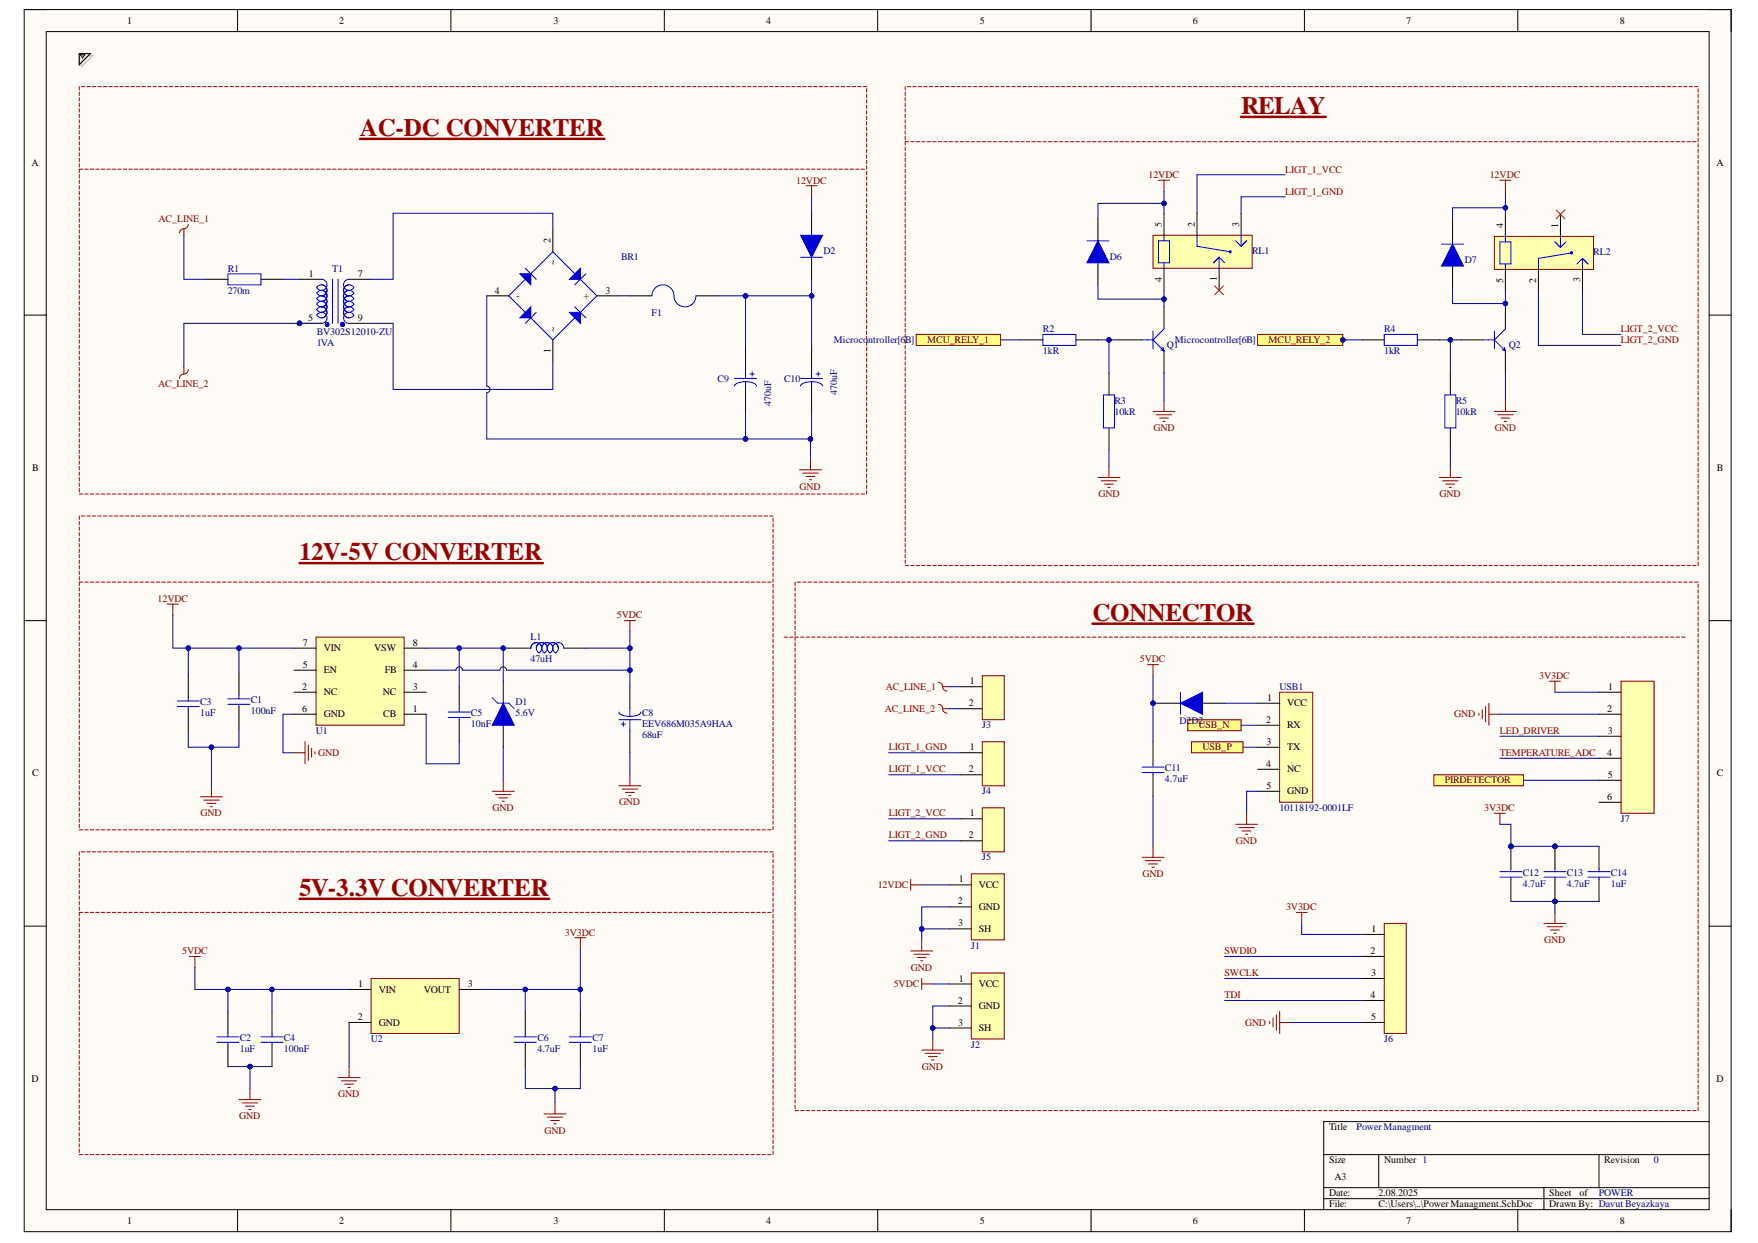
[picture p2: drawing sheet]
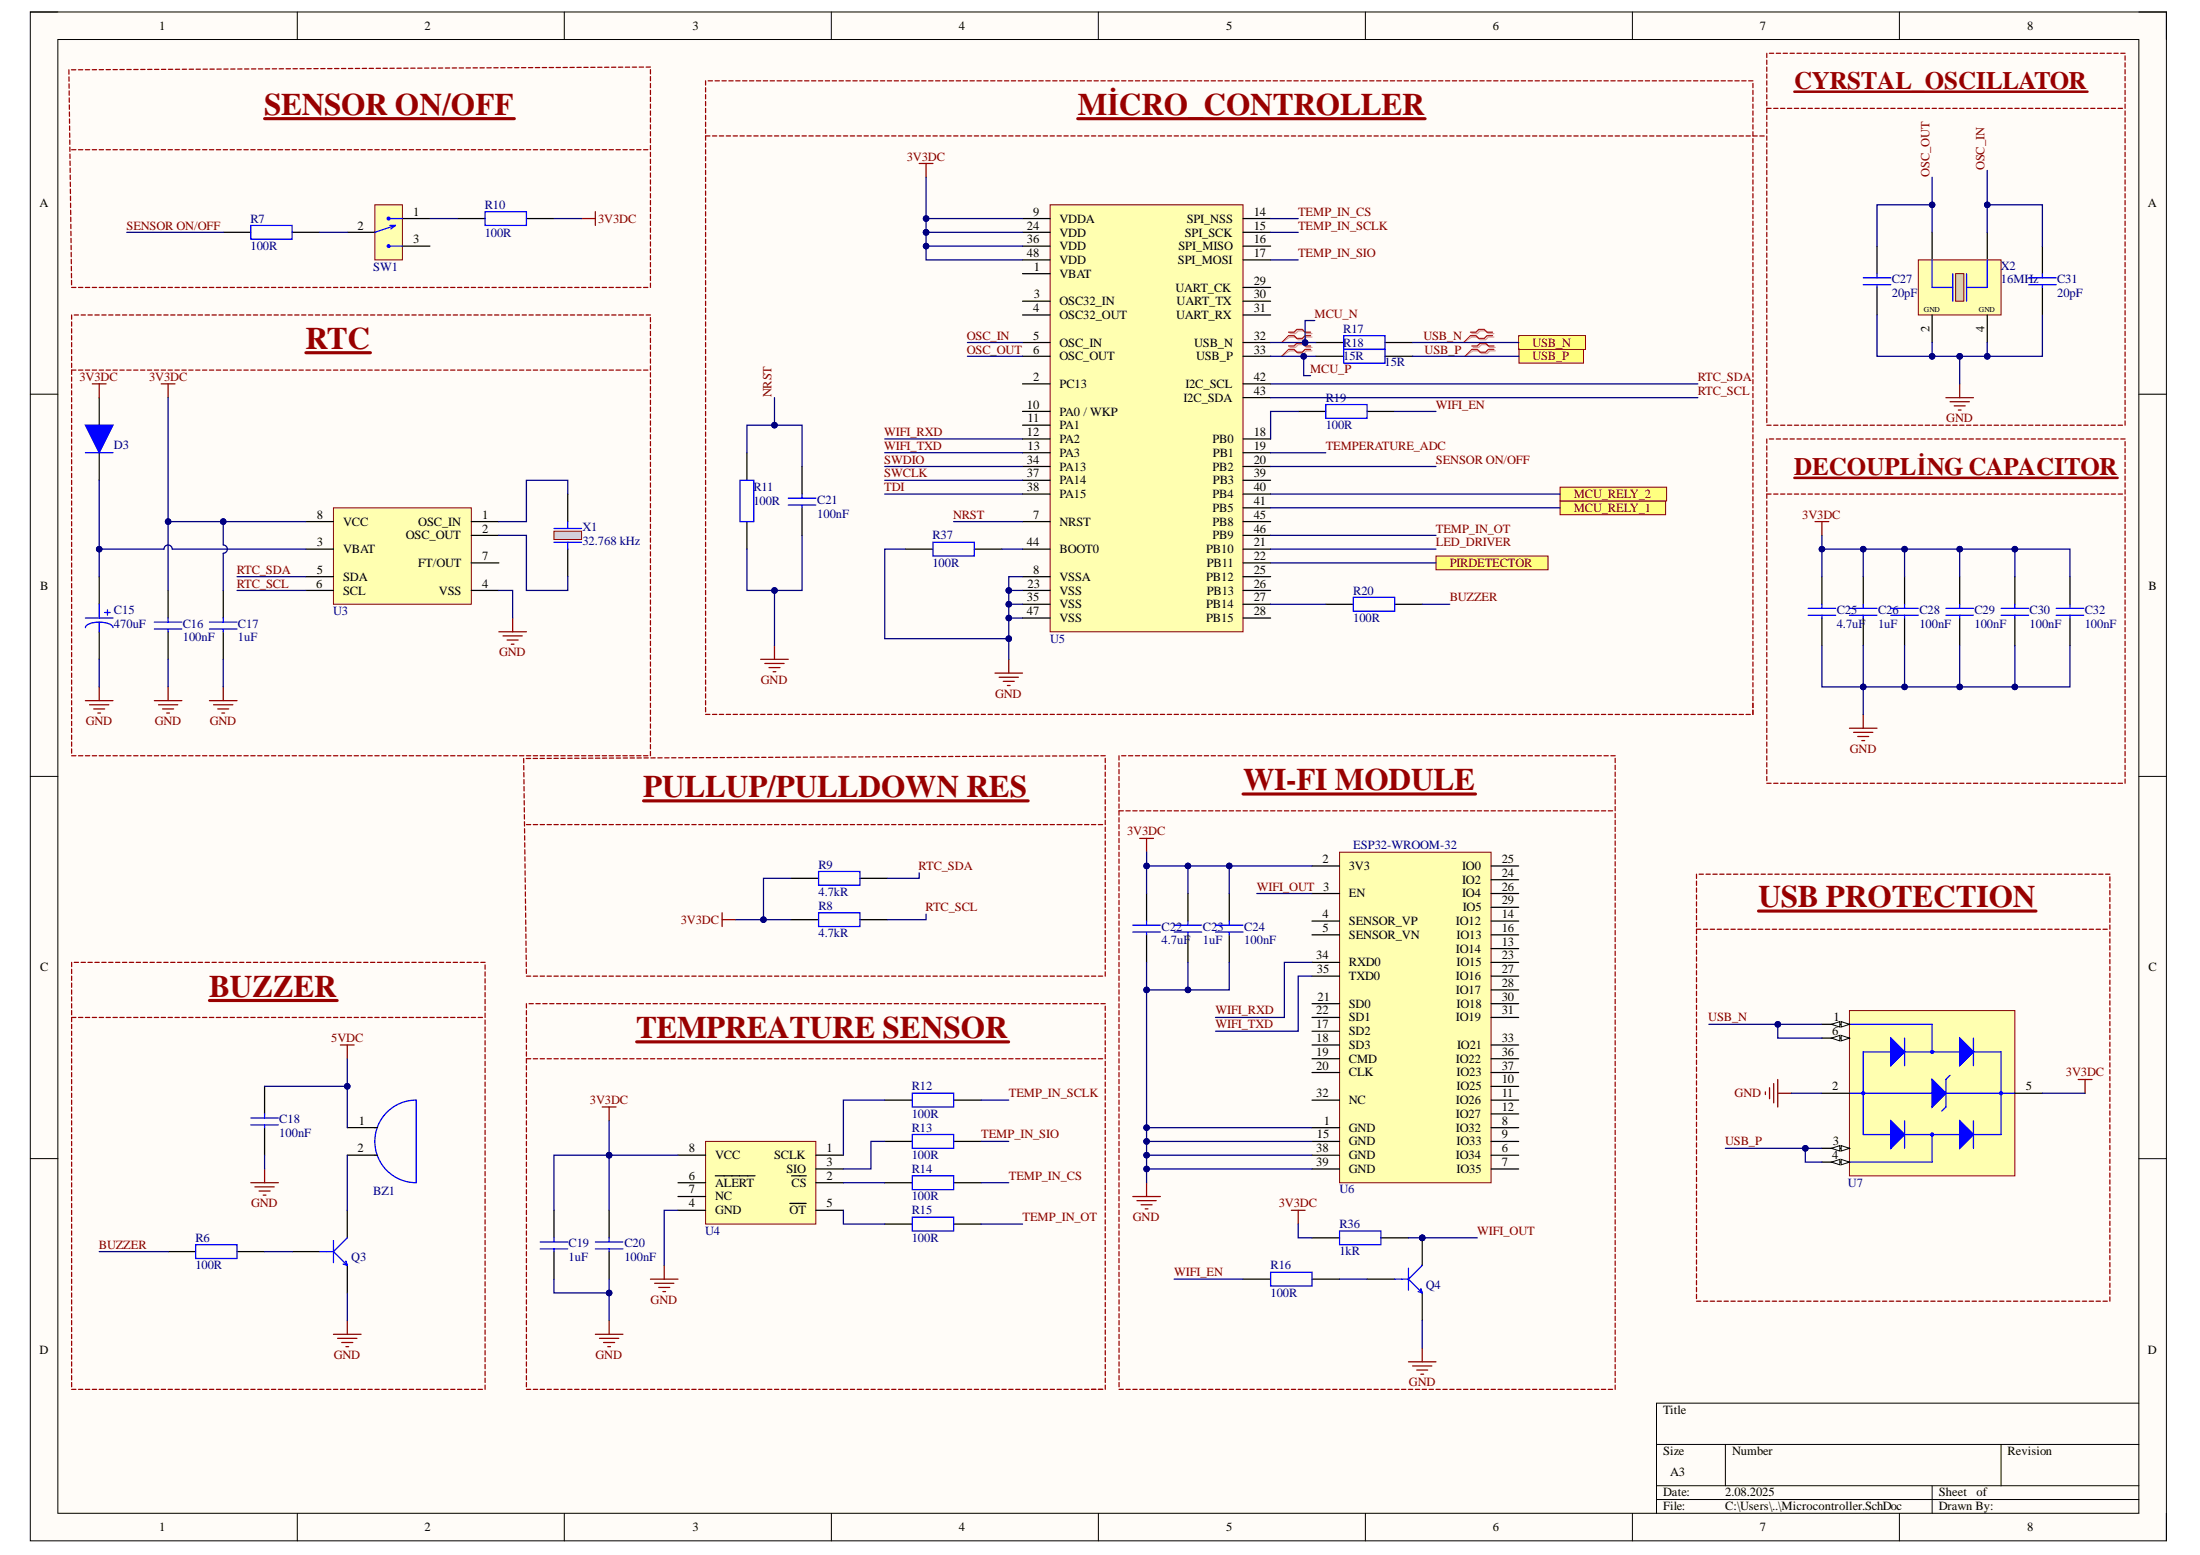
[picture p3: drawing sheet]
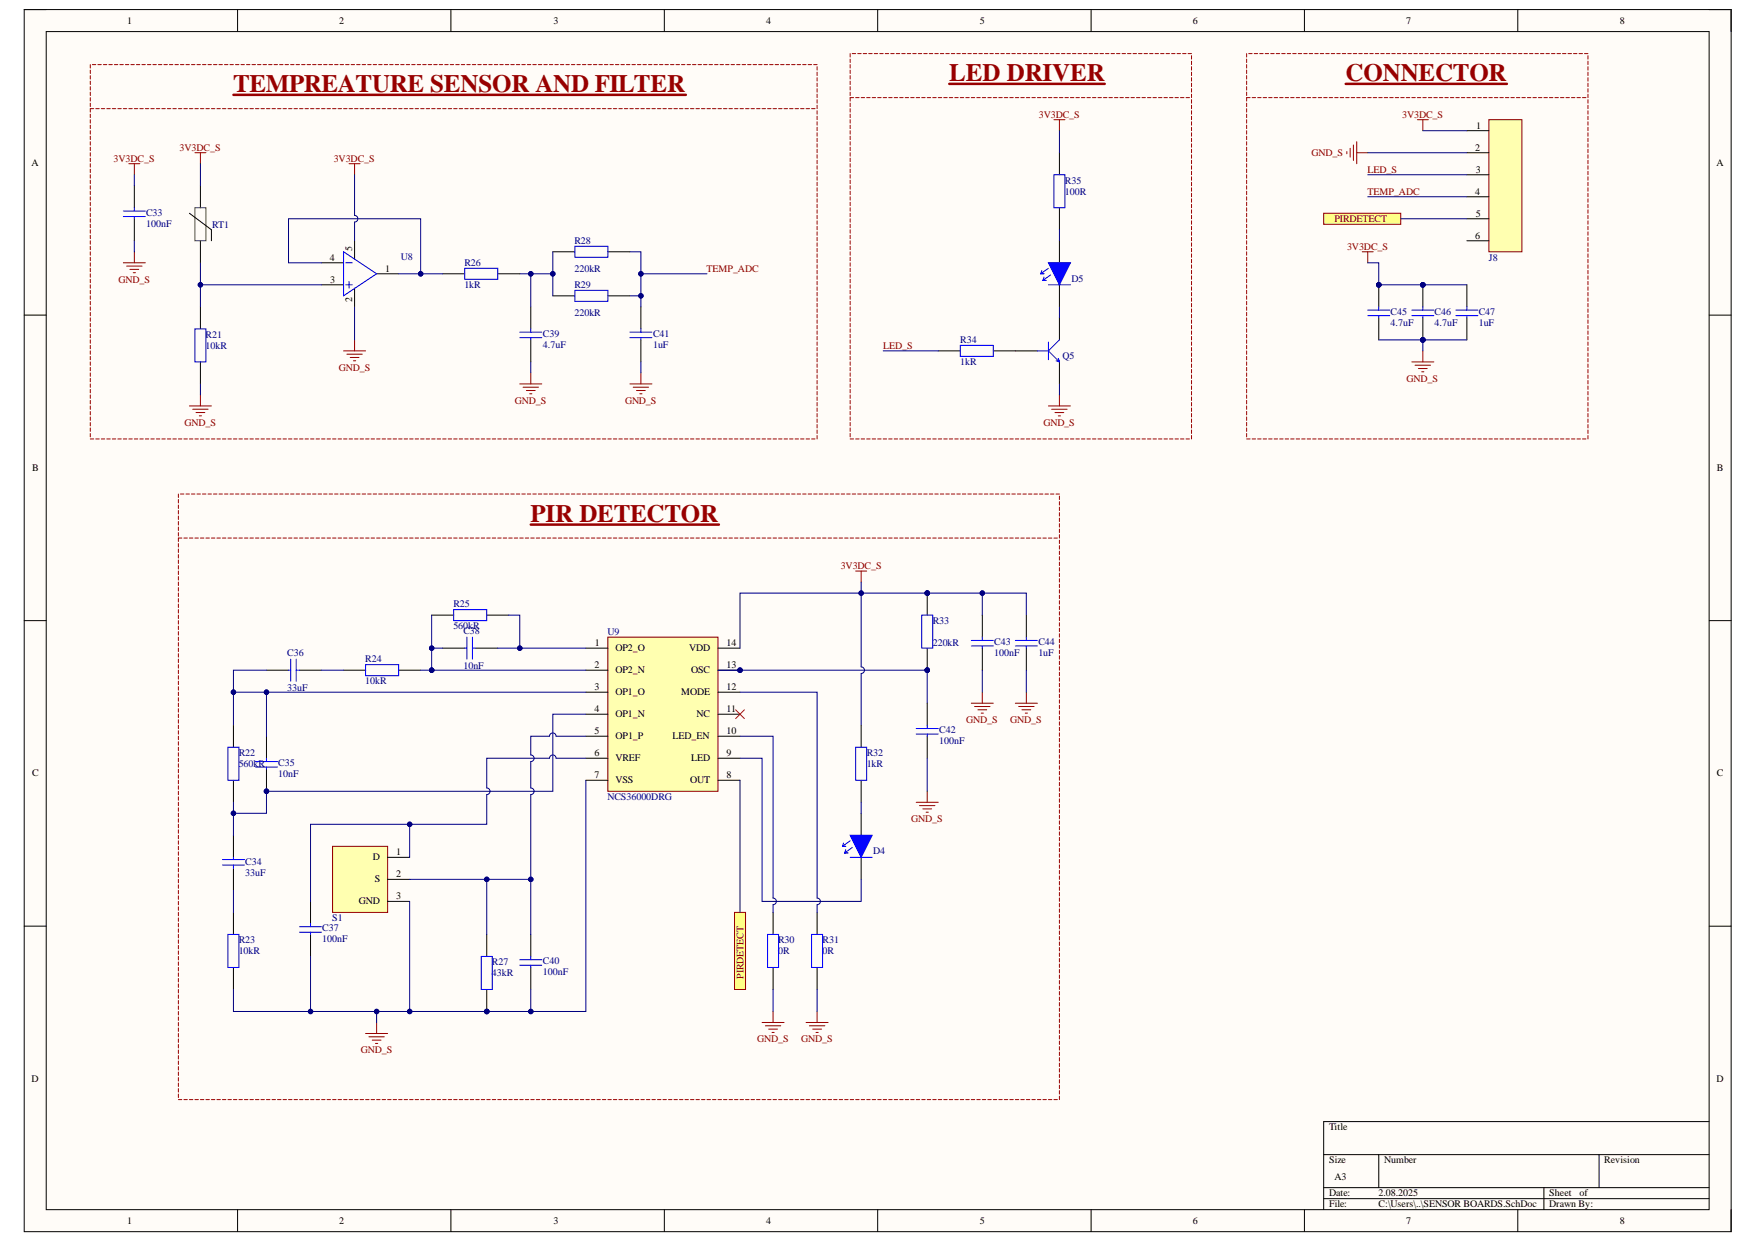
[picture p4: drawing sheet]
# Altium project Davut_beyazkaya_xbowtie.PrjPcb
4 sheets, 127 parts. Net scope: global (net labels, ports and power ports of the same name join across sheets).
Board file: xbowtie_PCB.PcbDoc
Sheets:
  BLOCK_DIAGRAM.SchDoc
  Power Managment.SchDoc
  Microcontroller.SchDoc
  SENSOR BOARDS.SchDoc

## Sheet BLOCK_DIAGRAM.SchDoc
size A3; SheetNumber: 1; SheetTotal: 5

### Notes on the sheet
- 220VAC to 12VDC
- BUZZER
- RELAY
- AC-DC CONVERTER
- PWM
- I/O
- 12V & 5V DC OUTPUT
- DC-DC CONVERTER
- 12VDC to 5VDC-3,3VDC
- USB/UART
- MCU
- USB
- SPI
- SENSOR ON/OFF
- TEMPERATURE SENSOR
- i2C
- UART
- PROGRAMMING CONNECTOR
- RTC
- Wi-Fi MODULE
- ADC
- PYROELECTRIC SENSOR
- (PIR)
- LED DRIVER CIRCUIT
- HABERLEŞME PROTOKOLLERİ
  SENKRON VE ASENKRON
  UART
  USART
  i2C
  SPI
- KOMPONENTLER:
  +RTC: M41T00
  +WIFI MODULE: ESP32-WROOM-32E (4MB)
  +PYRO SENSOR: LHI 878/3902
  TEMPERATURE OUTSIDE: +TFPT1206L1002FM
  TEMPERATURE INSIDE: MAX6662MSA+
  +MCU: STM32F103C6T6A
  +RELAY: ALQ112
  +BUZZER: CMI-9605IC-0580T
  +SENSOR ON/OFF: EG1215AA
  +AC-DC CONVERTER:
  +Trafo: BV302S12010-ZU
  +Bridge Diodes: DB105STR
  +DC-DC CONVERTER:
  +5VDC:LM2675MX-12/NOPB
  +3.3VDC:AP7361-33E-13
  +LED DRIVER MOSFET: SSM3K357R,LF
- Resistors: RC0603FR-0710KL
  Capacitor: C0603C104K4RACTU
  ALA7DA471CF450
  PCR1E471MCL1GS
- KOMPONENT TEDARİK SİTELERİ
  Digi-Key
  Mouser
  Farnell
  RS Component
  LCSC

## Sheet Power Managment.SchDoc
size A3; SheetNumber: 2; SheetTotal: 4

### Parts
BR1  DB105STR  [DB105STR]  (value not drawn)
C1  Capacitance: 100nF  [CAP_0805]  (hidden comment: CL21B104KBCNNNC)
C2  Capacitance: 1uF  [CAP_0805]  (hidden comment: CL21B105KBFNNNE)
C3  Capacitance: 1uF  [CAP_0805]  (hidden comment: CL21B105KBFNNNE)
C4  Capacitance: 100nF  [CAP_0603]  (hidden comment: C0603C104K5RACTU)
C5  Capacitance: 10nF  [CAP_0603]  (hidden comment: 0603B103K160CT)
C6  Capacitance: 4.7uF  [CAP_0805]  (hidden comment: CL21A475KAQNNNE)
C7  Capacitance: 1uF  [CAP_0805]  (hidden comment: CL21B105KBFNNNE)
C8  EEV686M035A9HAA  Capacitance: 68uF  [CAP_EEVseries]
C9  Capacitance: 470uF  [CAP_RADIAL_D10_P5]  (hidden comment: ESH477M050AH4AA)
C10  Capacitance: 470uF  [CAP_RADIAL_D10_P5]  (hidden comment: ESH477M050AH4AA)
C11  Capacitance: 4.7uF  [CAP_0805]  (hidden comment: CL21A475KAQNNNE)
C12  Capacitance: 4.7uF  [CAP_0805]  (hidden comment: CL21A475KAQNNNE)
C13  Capacitance: 4.7uF  [CAP_0805]  (hidden comment: CL21A475KAQNNNE)
C14  Capacitance: 1uF  [CAP_0805]  (hidden comment: CL21B105KBFNNNE)
D1  Working Voltage: 5.6V  [SMB]  (hidden comment: 1SMB5919BT3G)
D2  1N4148WS  [SOD323F]  (value not drawn)
D2D2  1N4148WS  [SOD323F]  (value not drawn)
D6  1N4148WS  [SOD323F]  (value not drawn)
D7  1N4148WS  [SOD323F]  (value not drawn)
F1  3413.0216.22  [3413.0216.22]  (value not drawn)
J1  PJ-037AH-SMT-TR  [JACK]  (value not drawn)
J2  PJ-037AH-SMT-TR  [JACK]  (value not drawn)
J3  TBP01R1-508-02BE  [TBP01R1-508]  (value not drawn)
J4  TBP01R1-508-02BE  [TBP01R1-508]  (value not drawn)
J5  TBP01R1-508-02BE  [TBP01R1-508]  (value not drawn)
J6  SMH-105-02-L-S  [PINHEADER1X5_RA]  (value not drawn)
J7  64800611622  [64800611622]  (value not drawn)
L1  Inductance: 47uH  [IND_1212]  (hidden comment: 78438335470)
Q1  MMBT3904-7-F  [SOT-23F]  (value not drawn)
Q2  MMBT3904-7-F  [SOT-23F]  (value not drawn)
R1  Resistance: 270m  [RES_AXIAL_W]  (hidden comment: 5WD27)
R2  Resistance: 1kR  [RES_0603]  (hidden comment: RC0603FR-0710KL)
R3  Resistance: 10kR  [RES_0603]  (hidden comment: RC0603FR-0710KL)
R4  Resistance: 1kR  [RES_0603]  (hidden comment: RC0603FR-0710KL)
R5  Resistance: 10kR  [RES_0603]  (hidden comment: RC0603FR-0710KL)
RL1  ALQ112  [ALQ112]  (value not drawn)
RL2  ALQ112  [ALQ112]  (value not drawn)
T1  BV302S12010-ZU  Rated Power: 1VA  [BV302S]
U1  LM2675MX-12/NOPB  [SOIC8]  (value not drawn)
U2  AP7361-33E-13  [SOT223]  (value not drawn)
USB1  10118192-0001LF  [MICRO_B_USB]

### Blocks framed on the sheet
AC-DC CONVERTER: BR1 C9 C10 D2 F1 R1 T1
RELAY: D6 D7 Q1 Q2 R2-R5 RL1 RL2
12V-5V CONVERTER: C1 C3 C5 C8 D1 L1 U1
CONNECTOR: C11-C14 D2D2 J1-J7 USB1
5V-3.3V CONVERTER: C2 C4 C6 C7 U2

### Ports
MCU_RELY_1 (see Microcontroller[6B]), MCU_RELY_2 (see Microcontroller[6B]), PIRDETECTOR (see Microcontroller[6B]), USB_N (see Microcontroller[6A]), USB_P (see Microcontroller[6A])

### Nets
3V3DC: C6.2 C7.2 C12.2 C13.2 C14.2 J6.1 J7.1 U2.3(VOUT)
5VDC: C2.2 C4.2 C8.2 C11.2 D2D2.1 J2.1(VCC) L1.2 U1.4(FB) U2.1(VIN)
12VDC: C1.2 C3.2 D2.2 D6.1 D7.1 J1.1(VCC) RL1.5 RL2.4 U1.7(VIN)
AC_LINE_1: J3.1 R1.1
AC_LINE_2: J3.2 T1.5
GND: BR1.4(-) C1.1 C2.1 C3.1 C4.1 C6.1 C7.1 C8.1 C9.2 C10.2 C11.1 C12.1 C13.1 C14.1 D1.A J1.2(GND) J1.3(SH) J2.2(GND) J2.3(SH) J6.5 J7.2 Q1.2(E) Q2.2(E) R3.1 R5.1 U1.6(GND) U2.2(GND) USB1.5(GND)
LED_DRIVER: J7.3
LIGT_1_GND: J4.1 RL1.3
LIGT_1_VCC: J4.2 RL1.2
LIGT_2_GND: J5.2 RL2.2
LIGT_2_VCC: J5.1 RL2.3
SWCLK: J6.3
SWDIO: J6.2
TDI: J6.4
TEMPERATURE_ADC: J7.4
USB_N: USB1.2(RX) ; port USB_N
USB_P: USB1.3(TX) ; port USB_P
NetBR1_1: BR1.1 T1.9
NetBR1_2: BR1.2 T1.7
NetBR1_3: BR1.3(+) F1.1
NetC5_1: C5.1 U1.1(CB)
NetC5_2: C5.2 D1.C L1.1 U1.8(VSW)
NetC9_1: C9.1 C10.1 D2.1 F1.2
NetD2D2_2: D2D2.2 USB1.1(VCC)
NetD6_2: D6.2 Q1.3(C) RL1.4
NetD7_2: D7.2 Q2.3(C) RL2.5
NetJ7_5: J7.5 ; port PIRDETECTOR
NetQ1_1: Q1.1(B) R2.2 R3.2
NetQ2_1: Q2.1(B) R4.2 R5.2
NetR1_2: R1.2 T1.1
NetR2_1: R2.1 ; port MCU_RELY_1
NetR4_1: R4.1 ; port MCU_RELY_2

Not connected (* = marked no-connect by the designer): J7 6; RL1 1*; RL2 1*; U1 2(NC) 3(NC) 5(EN); USB1 4(NC)

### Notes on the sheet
- AC LİNE :230 VAC 50 Hz
- Power Managment
- 1
- POWER
- 0
- Davut Beyazkaya

## Sheet Microcontroller.SchDoc
size A3; SheetNumber: 4; SheetTotal: 5

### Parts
BZ1  CMI-9605IC-0580T  [CMI-9605IC]  (value not drawn)
C15  Capacitance: 470uF  [CAP_RADIAL_D10_P5]  (hidden comment: ESH477M050AH4AA)
C16  Capacitance: 100nF  [CAP_0603]  (hidden comment: C0603C104K5RACTU)
C17  Capacitance: 1uF  [CAP_0805]  (hidden comment: CL21B105KBFNNNE)
C18  Capacitance: 100nF  [CAP_0603]  (hidden comment: C0603C104K5RACTU)
C19  Capacitance: 1uF  [CAP_0805]  (hidden comment: CL21B105KBFNNNE)
C20  Capacitance: 100nF  [CAP_0603]  (hidden comment: C0603C104K5RACTU)
C21  Capacitance: 100nF  [CAP_0603]  (hidden comment: C0603C104K5RACTU)
C22  Capacitance: 4.7uF  [CAP_0805]  (hidden comment: CL21A475KAQNNNE)
C23  Capacitance: 1uF  [CAP_0805]  (hidden comment: CL21B105KBFNNNE)
C24  Capacitance: 100nF  [CAP_0603]  (hidden comment: C0603C104K5RACTU)
C25  Capacitance: 4.7uF  [CAP_0805]  (hidden comment: CL21A475KAQNNNE)
C26  Capacitance: 1uF  [CAP_0805]  (hidden comment: CL21B105KBFNNNE)
C27  Capacitance: 20pF  [CAP_0603]  (hidden comment: CL10C200JB8NNNC)
C28  Capacitance: 100nF  [CAP_0603]  (hidden comment: C0603C104K5RACTU)
C29  Capacitance: 100nF  [CAP_0603]  (hidden comment: C0603C104K5RACTU)
C30  Capacitance: 100nF  [CAP_0603]  (hidden comment: C0603C104K5RACTU)
C31  Capacitance: 20pF  [CAP_0603]  (hidden comment: CL10C200JB8NNNC)
C32  Capacitance: 100nF  [CAP_0603]  (hidden comment: C0603C104K5RACTU)
D3  1N4148WS  [SOD323F]  (value not drawn)
Q3  MMBT3904-7-F  [SOT-23F]  (value not drawn)
Q4  MMBT3904-7-F  [SOT-23F]  (value not drawn)
R6  Resistance: 100R  [RES_0603]  (hidden comment: RC0603JR-07100RL)
R7  Resistance: 100R  [RES_0603]  (hidden comment: RC0603JR-07100RL)
R8  Resistance: 4.7kR  [RES_0603]  (hidden comment: RC0603JR-074K7L)
R9  Resistance: 4.7kR  [RES_0603]  (hidden comment: RC0603JR-074K7L)
R10  Resistance: 100R  [RES_0603]  (hidden comment: RC0603JR-07100RL)
R11  Resistance: 100R  [RES_0603]  (hidden comment: RC0603JR-07100RL)
R12  Resistance: 100R  [RES_0603]  (hidden comment: RC0603JR-07100RL)
R13  Resistance: 100R  [RES_0603]  (hidden comment: RC0603JR-07100RL)
R14  Resistance: 100R  [RES_0603]  (hidden comment: RC0603JR-07100RL)
R15  Resistance: 100R  [RES_0603]  (hidden comment: RC0603JR-07100RL)
R16  Resistance: 100R  [RES_0603]  (hidden comment: RC0603JR-07100RL)
R17  Resistance: 15R  [RES_0603]  (hidden comment: RC0603JR-0715RL)
R18  Resistance: 15R  [RES_0603]  (hidden comment: RC0603JR-0715RL)
R19  Resistance: 100R  [RES_0603]  (hidden comment: RC0603JR-07100RL)
R20  Resistance: 100R  [RES_0603]  (hidden comment: RC0603JR-07100RL)
R36  Resistance: 1kR  [RES_0603]  (hidden comment: RC0603FR-0710KL)
R37  Resistance: 100R  [RES_0603]  (hidden comment: RC0603JR-07100RL)
SW1  EG1215AA  [EG1215AA]  (value not drawn)
U3  M41T00M6F  [SOIC8]  (value not drawn)
U4  MAX6662  [SOIC8]  (value not drawn)
U5  STM32F103C6T6A  [LQFP-48]  (value not drawn)
U6  ESP32-WROOM-32  [ESP32-32]
U7  USBLC6-2SC6  [SOT23-6L]  (value not drawn)
X1  Operating Frequency: 32.768 kHz  [ABS05]  (hidden comment: ABS05-32.768KHZ-T)
X2  Frequency: 16MHz  [ECS]  (hidden comment: ECS-160-20-30B-TR)

### Blocks framed on the sheet
SENSOR ON/OFF: R7 R10 SW1
CYRSTAL_OSCILLATOR: C27 C31 X2
RTC: C15-C17 D3 U3 X1
DECOUPLİNG CAPACITOR: C25 C26 C28-C30 C32
PULLUP/PULLDOWN RES: R8 R9
WI-FI MODULE: C22-C24 Q4 R16 R36 U6
USB PROTECTION: U7
BUZZER: BZ1 C18 Q3 R6

### Ports
MCU_RELY_1 (see Power Managment[5B]), MCU_RELY_2 (see Power Managment[6B]), PIRDETECTOR (see Power Managment[7C]), USB_N (see Power Managment[6C]), USB_P (see Power Managment[6C])

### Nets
3V3DC: C16.2 C17.2 C19.2 C20.2 C22.2 C23.2 C24.2 C25.2 C26.2 C28.2 C29.2 C30.2 C32.2 D3.2 R8.2 R9.2 R10.2 R36.1 U3.8(VCC) U4.8(VCC) U5.9(VDDA) U5.24(VDD) U5.36(VDD) U5.48(VDD) U6.2(3V3) U7.5(VBUS)
5VDC: BZ1.1 C18.2
GND: C15.2 C16.1 C17.1 C18.1 C19.1 C20.1 C21.1 C22.1 C23.1 C24.1 C25.1 C26.1 C27.1 C28.1 C29.1 C30.1 C31.1 C32.1 Q3.2(E) Q4.2(E) R11.1 R37.1 U3.4(VSS) U4.4(GND) U5.8(VSSA) U5.23(VSS) U5.35(VSS) U5.47(VSS) U6.1(GND) U6.15(GND) U6.38(GND) U6.39(GND) U7.2(GND) X2.2(GND) X2.4(GND)
BUZZER: R6.1 R20.2
LED_DRIVER: U5.21(PB10)
MCU_N: R17.1 U5.32(USB_N)
MCU_P: R18.1 U5.33(USB_P)
NRST: C21.2 R11.2 U5.7(NRST)
OSC_IN: C31.2 U5.5(OSC_IN) X2.3
OSC_OUT: C27.2 U5.6(OSC_OUT) X2.1
RTC_SCL: R8.1 U3.6(SCL) U5.43(I2C_SDA)
RTC_SDA: R9.1 U3.5(SDA) U5.42(I2C_SCL)
SENSOR ON/OFF: R7.1 U5.20(PB2)
SWCLK: U5.37(PA14)
SWDIO: U5.34(PA13)
TDI: U5.38(PA15)
TEMP_IN_CS: R14.2 U5.14(SPI_NSS)
TEMP_IN_OT: R15.2 U5.46(PB9)
TEMP_IN_SCLK: R12.2 U5.15(SPI_SCK)
TEMP_IN_SIO: R13.2 U5.17(SPI_MOSI)
TEMPERATURE_ADC: U5.19(PB1)
USB_N: R17.2 U7.1(I/O1) U7.6(I/O1) ; port USB_N
USB_P: R18.2 U7.3(I/O2) U7.4(I/O2) ; port USB_P
WIFI_EN: R16.1 R19.2
WIFI_OUT: Q4.3(C) R36.2 U6.3(EN)
WIFI_RXD: U5.12(PA2) U6.34(RXD0)
WIFI_TXD: U5.13(PA3) U6.35(TXD0)
NetBZ1_2: BZ1.2 Q3.3(C)
NetC15_1: C15.1 D3.1 U3.3(VBAT)
NetJ7_5: U5.22(PB11) ; port PIRDETECTOR
NetQ3_1: Q3.1(B) R6.2
NetQ4_1: Q4.1(B) R16.2
NetR2_1: U5.41(PB5) ; port MCU_RELY_1
NetR4_1: U5.40(PB4) ; port MCU_RELY_2
NetR7_2: R7.2 SW1.2
NetR10_1: R10.1 SW1.1
NetR12_1: R12.1 U4.1(SCLK)
NetR13_1: R13.1 U4.3(SIO)
NetR14_1: R14.1 U4.2(~{CS})
NetR15_1: R15.1 U4.5(~{OT})
NetR19_1: R19.1 U5.18(PB0)
NetR20_1: R20.1 U5.27(PB14)
NetR37_2: R37.2 U5.44(BOOT0)
NetU3_1: U3.1(OSC_IN) X1.2
NetU3_2: U3.2(OSC_OUT) X1.1

Not connected (* = marked no-connect by the designer): SW1 3; U3 7(FT/OUT); U4 6(~{ALERT}) 7(NC); U5 1(VBAT) 2(PC13) 3(OSC32_IN) 4(OSC32_OUT) 10(PA0_/_WKP) 11(PA1) 16(SPI_MISO) 25(PB12) 26(PB13) 28(PB15) 29(UART_CK) 30(UART_TX) 31(UART_RX) 39(PB3) 45(PB8); U6 4(SENSOR_VP) 5(SENSOR_VN) 6(IO34) 7(IO35) 8(IO32) 9(IO33) 10(IO25) 11(IO26) 12(IO27) 13(IO14) 14(IO12) 16(IO13) 17(SD2) 18(SD3) 19(CMD) 20(CLK) 21(SD0) 22(SD1) 23(IO15) 24(IO2) 25(IO0) 26(IO4) 27(IO16) 28(IO17) 29(IO5) 30(IO18) 31(IO19) 32(NC) 33(IO21) 36(IO22) 37(IO23)

### Layout directives
differential pair: MCU_N, MCU_P, USB_N, USB_P

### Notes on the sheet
- MİCRO_CONTROLLER
- TEMPREATURE SENSOR

## Sheet SENSOR BOARDS.SchDoc
size A3; SheetNumber: 5; SheetTotal: 5

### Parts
C33  Capacitance: 100nF  [CAP_0603]  (hidden comment: C0603C104K5RACTU)
C34  Capacitance: 33uF  [CAP_1206]  (hidden comment: C3216X5R1E336M160AC)
C35  Capacitance: 10nF  [CAP_0603]  (hidden comment: 0603B103K160CT)
C36  Capacitance: 33uF  [CAP_1206]  (hidden comment: C3216X5R1E336M160AC)
C37  Capacitance: 100nF  [CAP_0603]  (hidden comment: C0603C104K5RACTU)
C38  Capacitance: 10nF  [CAP_0603]  (hidden comment: 0603B103K160CT)
C39  Capacitance: 4.7uF  [CAP_0805]  (hidden comment: CL21A475KAQNNNE)
C40  Capacitance: 100nF  [CAP_0603]  (hidden comment: C0603C104K5RACTU)
C41  Capacitance: 1uF  [CAP_0805]  (hidden comment: CL21B105KBFNNNE)
C42  Capacitance: 100nF  [CAP_0603]  (hidden comment: C0603C104K5RACTU)
C43  Capacitance: 100nF  [CAP_0603]  (hidden comment: C0603C104K5RACTU)
C44  Capacitance: 1uF  [CAP_0805]  (hidden comment: CL21B105KBFNNNE)
C45  Capacitance: 4.7uF  [CAP_0805]  (hidden comment: CL21A475KAQNNNE)
C46  Capacitance: 4.7uF  [CAP_0805]  (hidden comment: CL21A475KAQNNNE)
C47  Capacitance: 1uF  [CAP_0805]  (hidden comment: CL21B105KBFNNNE)
D4  LTST-C171GKT  [LED_GREEN_0805]  (value not drawn)
D5  LH R974-LP-1  [LED_RED_0805]  (value not drawn)
J8  64800611622  [64800611622]  (value not drawn)
Q5  MMBT3904-7-F  [SOT-23F]  (value not drawn)
R21  Resistance: 10kR  [RES_0603]  (hidden comment: RC0603FR-0710KL)
R22  Resistance: 560kR  [RES_0603]  (hidden comment: RC0603JR-07560KL)
R23  Resistance: 10kR  [RES_0603]  (hidden comment: RC0603FR-0710KL)
R24  Resistance: 10kR  [RES_0603]  (hidden comment: RC0603FR-0710KL)
R25  Resistance: 560kR  [RES_0603]  (hidden comment: RC0603JR-07560KL)
R26  Resistance: 1kR  [RES_0603]  (hidden comment: RC0603FR-0710KL)
R27  Resistance: 43kR  [RES_0603]  (hidden comment: RC0603JR-0743KL)
R28  Resistance: 220kR  [RES_0603]  (hidden comment: RC0603JR-07220KL)
R29  Resistance: 220kR  [RES_0603]  (hidden comment: RC0603JR-07220KL)
R30  Resistance: 0R  [RES_0603]  (hidden comment: RC0603JR-070RL)
R31  Resistance: 0R  [RES_0603]  (hidden comment: RC0603JR-070RL)
R32  Resistance: 1kR  [RES_0603]  (hidden comment: RC0603FR-0710KL)
R33  Resistance: 220kR  [RES_0603]  (hidden comment: RC0603JR-07220KL)
R34  Resistance: 1kR  [RES_0603]  (hidden comment: RC0603FR-0710KL)
R35  Resistance: 100R  [RES_0603]  (hidden comment: RC0603JR-07100RL)
RT1  TFPT1206L1002FM  [RES_1206]  (value not drawn)
S1  LHI 878/3902  [LHI 878]  (value not drawn)
U8  OPA314AIDBVR  [SOT23-5]  (value not drawn)
U9  NCS36000DRG  [SOIC14]

### Blocks framed on the sheet
LED DRIVER: D5 Q5 R34 R35
CONNECTOR: C45-C47 J8
TEMPREATURE SENSOR AND FILTER: C33 C39 C41 R21 R26 R28 R29 RT1 U8
PIR DETECTOR: C34-C38 C40 C42-C44 D4 R22-R25 R27 R30-R33 S1 U9

### Ports
PIRDETECT (see SENSOR BOARDS[4D]), PIRDETECT (see SENSOR BOARDS[7A])

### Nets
3V3DC_S: C33.2 C43.2 C44.2 C45.2 C46.2 C47.2 J8.1 R32.2 R33.1 R35.2 RT1.2 U8.5 U9.14(VDD)
GND_S: C33.1 C37.1 C39.1 C40.1 C41.1 C42.1 C43.1 C44.1 C45.1 C46.1 C47.1 J8.2 Q5.2(E) R21.1 R23.2 R27.1 R30.1 R31.1 S1.3(GND) U8.2 U9.7(VSS)
LED_S: J8.3 R34.1
TEMP_ADC: C41.2 J8.4 R28.2 R29.2
NetC34_1: C34.1 C35.1 R22.1 U9.4(OP1_N)
NetC34_2: C34.2 R23.1
NetC35_2: C35.2 C36.1 R22.2 U9.3(OP1_O)
NetC36_2: C36.2 R24.1
NetC37_2: C37.2 S1.1(D) U9.6(VREF)
NetC38_1: C38.1 R24.2 R25.1 U9.2(OP2_N)
NetC38_2: C38.2 R25.2 U9.1(OP2_O)
NetC39_2: C39.2 R26.1 R28.1 R29.1
NetC40_2: C40.2 R27.2 S1.2(S) U9.5(OP1_P)
NetC42_2: C42.2 R33.2 U9.13(OSC)
NetD4_1: D4.1 U9.9(LED)
NetD4_2: D4.2 R32.1
NetD5_1: D5.1 Q5.3(C)
NetD5_2: D5.2 R35.1
NetJ8_5: J8.5 U9.8(OUT) ; port PIRDETECT
NetQ5_1: Q5.1(B) R34.2
NetR21_2: R21.2 RT1.1 U8.3
NetR26_2: R26.2 U8.1 U8.4
NetR30_2: R30.2 U9.10(LED_EN)
NetR31_2: R31.2 U9.12(MODE)

Not connected (* = marked no-connect by the designer): J8 6; U9 11(NC)*

## Nets that join several sheets
3V3DC: Power Managment (8 pins), Microcontroller (26 pins)
5VDC: Power Managment (9 pins), Microcontroller (BZ1.1 C18.2)
GND: Power Managment (28 pins), Microcontroller (35 pins)
LED_DRIVER: Power Managment (J7.3), Microcontroller (U5.21)
NetJ7_5: Power Managment (J7.5), Microcontroller (U5.22)
NetR2_1: Power Managment (R2.1), Microcontroller (U5.41)
NetR4_1: Power Managment (R4.1), Microcontroller (U5.40)
SWCLK: Power Managment (J6.3), Microcontroller (U5.37)
SWDIO: Power Managment (J6.2), Microcontroller (U5.34)
TDI: Power Managment (J6.4), Microcontroller (U5.38)
TEMPERATURE_ADC: Power Managment (J7.4), Microcontroller (U5.19)
USB_N: Power Managment (USB1.2), Microcontroller (R17.2 U7.1 U7.6)
USB_P: Power Managment (USB1.3), Microcontroller (R18.2 U7.3 U7.4)
